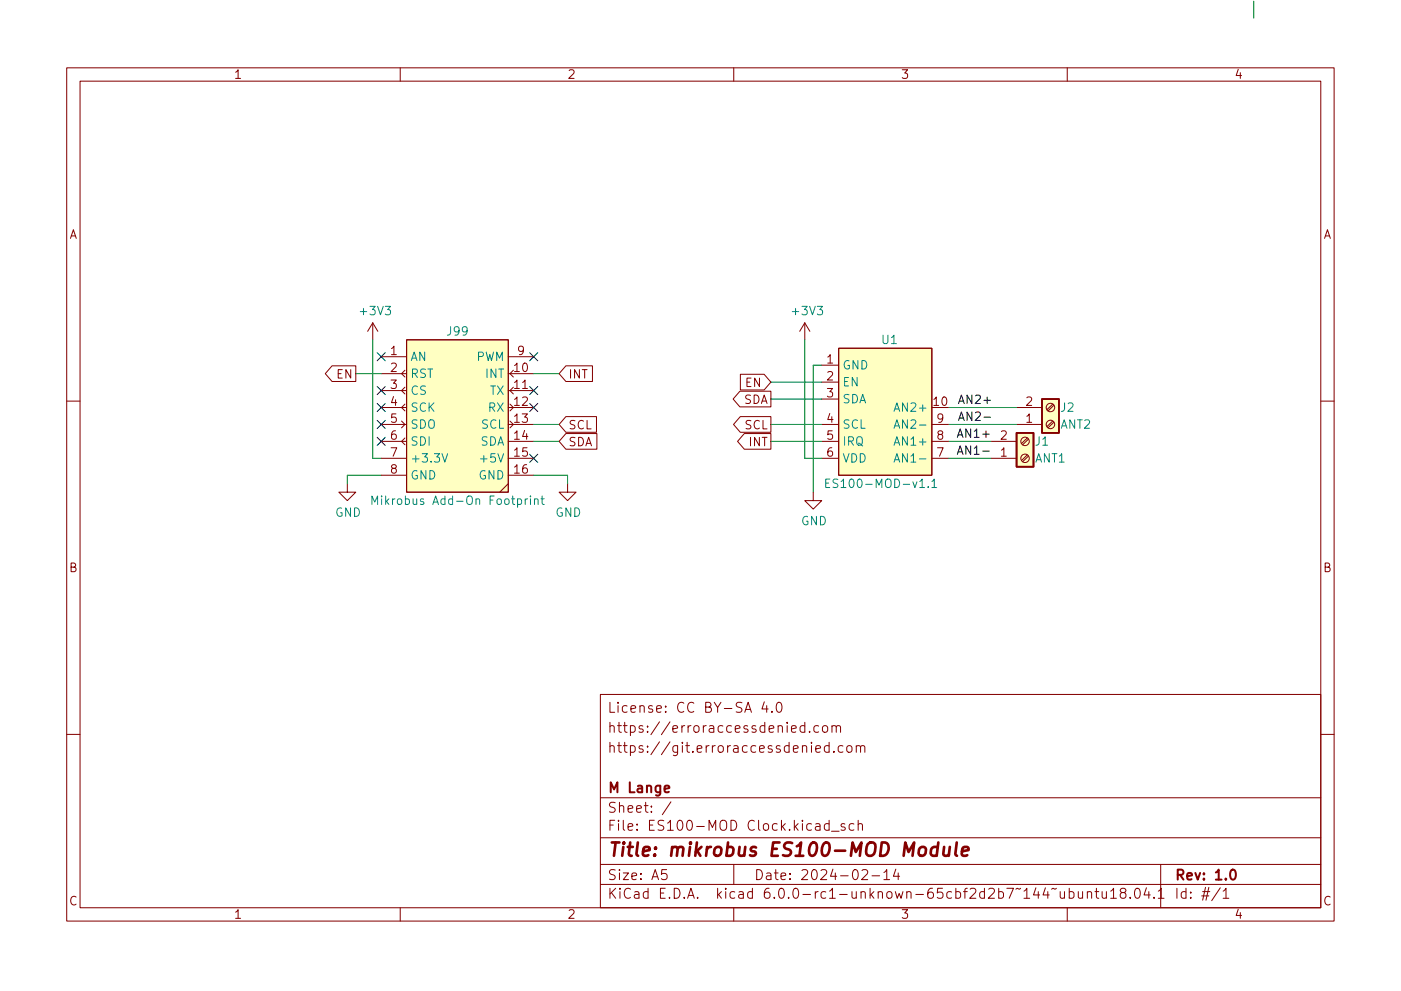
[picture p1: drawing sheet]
<svg xmlns="http://www.w3.org/2000/svg" width="297mm" height="210mm" viewBox="0 0 297 210" stroke-linecap="round" stroke-linejoin="round" font-family="sans-serif">
<g fill="none" stroke="#840000" stroke-width=".22">
<path d="M14.1 14.4h268.8v181h-268.8zM17 17.2h263v175.4h-263zM84.9 14.4v2.8M155.6 14.4v2.8M226.3 14.4v2.8M70.4 77.6h5v3.3h-5l-1.4-1.6zM79 68.5l-1 1.8M79 68.5v3.6M79 68.5l1.1 1.8M80.8 75.7h5.4M80.8 79.3h5.4M85.9 78.6l-.8 .7 .8 .7"/>
<path d="M86.2 72.1h21.6v32.3h-21.6zM107.8 75.7h5.4M107.8 79.3h5.4M108.8 78.6l-.7 .7 .7 .7M120 77.6h5.6v3.3h-5.6l-1.5-1.6zM157 79.4h5l1.4 1.7-1.4 1.6h-5zM170.6 68.5v3.6M170.6 68.5l-1 1.8M170.6 68.5l1.1 1.8M174.2 77.5h3.6M177.8 73.9h19.8v26.9h-19.8zM14.1 85.1h2.9"/>
<path d="M80.8 97.2h5.4M80.8 93.6h5.4M80.8 82.9h5.4M80.8 86.5h5.4M80.8 90.1h5.4M85.1 89.3l.8 .8-.8 .7M85.9 92.9l-.8 .7 .8 .8M85.9 85.7l-.8 .8 .8 .7M85.9 82.2l-.8 .7 .8 .7M107.8 97.2h5.4M107.8 93.6h5.4M107.8 82.9h5.4"/>
<path d="M107.8 86.5h5.4M107.8 90.1h5.4M108.1 89.3l.7 .8-.7 .7M108.1 85.7l.7 .8-.7 .7M108.8 82.2l-.7 .7 .7 .7M120 92h6.6v3.3h-6.6l-1.5-1.7zM120 88.4h6.5v3.3h-6.5l-1.5-1.6zM156.9 83h6.5v3.3h-6.5l-1.5-1.6zM157 88.4h6.4v3.3h-6.4l-1.5-1.6zM157.8 92h5.6v3.3h-5.6l-1.4-1.7zM174.2 97.2h3.6M174.2 93.6h3.6"/>
<path d="M174.2 90.1h3.6M174.2 81.1h3.6M174.2 84.7h3.6M197.6 97.2h3.6M197.6 93.6h3.6M197.6 90.1h3.6M210.1 97.2h5.4M210.1 93.6h5.4M215.5 86.5h5.4M215.5 90.1h5.4M217.8 92.9l-1.2 1.2M217.8 96.5l-1.2 1.2"/>
<path d="M218 93.2l-1.2 1.2M218 96.8l-1.2 1.2M223.2 85.7l-1.2 1.2M223.2 89.3l-1.2 1.2M223.4 86l-1.2 1.2M223.4 89.6l-1.2 1.2M280 85.1h2.9M73.6 102.6v1.8h1.8l-1.8 1.8-1.8-1.8h1.8M80.8 100.8h5.4M107.8 102.6l-1.8 1.8M107.8 100.8h5.4M120.3 102.6v1.8h1.8l-1.8 1.8-1.8-1.8h1.8"/>
<path d="M172.4 104.4v1.8h1.8l-1.8 1.8-1.8-1.8h1.8M14.1 155.8h2.9M127.3 147.3h152.7v45.3h-152.7zM162 148.9l-.5 1.5h1.4M162.6 149.7v1.4M163.7 150.9v.2M164.8 149.2l.5-.2a1.33 1.33 0 0 1 0 2.1h-.2a1.29 1.29 0 0 1-.3-1.9zM170.6 154.1l-.6-.1-.4 .4v.6l.2 .3h.8M170.6 153.2v2.2M171.6 155.2v.2M173 158.9l1-.2-.1-.4-.6-.1-.3 .3 .1 1h.8M173.6 154.1l-.6-.1-.4 .4v.6l.2 .3h.8"/>
<path d="M174.5 154.2a.58 .58 0 0 1 .5-.3 .58 .58 0 0 1 .5 .5v.6a.58 .58 0 0 1-.6 .4 .58 .58 0 0 1-.5-.4zM175.8 158.3l-.6-.1-.4 .4v.6l.2 .3h.8M175.8 157.5v2.1M176.4 154.2a.53 .53 0 0 1 .9 .1v1.1M176.4 154v1.4M176.8 159.4v.2M177.3 154.3l.3-.3 .5 .1 .1 1.3M178.7 158.3l-.6-.1-.4 .4v.6l.2 .3h.8M179.6 158.4a.58 .58 0 0 1 .6-.2 .58 .58 0 0 1 .4 .4v.6a.58 .58 0 0 1-.5 .4 .58 .58 0 0 1-.6-.4zM181.5 158.4a.53 .53 0 0 1 1 .1v1.1M181.5 158.2v1.4M182.5 158.5l.3-.3 .5 .1 .1 1.3"/>
<path d="M280 155.8h2.9M127.3 177.7h152.7M127.3 169.3h152.7M142.2 170.1l-1.8 2.7M175.8 174.8l-.6-.1-.4 .4v.7l.2 .3h.8M175.8 174v2.2M176.3 176.4h1.6M179.1 174.8l-.5-.1-.3 .3 .1 .4 .7 .2v.5h-.8M181 174.8l-.6-.1-.4 .4v.7l.2 .3h.8M181.9 174.9a.53 .53 0 0 1 1 .1v1.2M181.9 174v2.2M84.9 192.6v2.8"/>
<path d="M127.3 187.6h152.7M127.3 183.4h152.7M141.3 184.5h-1l-.1 1 .3-.2 .7 .1 .2 .3-.1 .7-.3 .2h-.5l-.3-.2M155.6 192.6v2.8M155.6 183.4v4.2M182.8 184.7l.3-.2 .7 .1a.58 .58 0 0 1 .1 .8l-1.2 1.2h1.3M184.9 185.8h1.6M187.4 185.1l.6-.6v2.1M187.4 186.6h1.2M189.9 184.4l-.5 1.5h1.3M190.4 185.2v1.4M224.8 189.2l.1 1.3a.58 .58 0 0 0 .8-.1"/>
<path d="M225.7 189.2v1.4M226.3 192.6v2.8M226.7 189.3l.6-.1 .4 .4v.6l-.2 .3h-.8M226.7 188.5v2.1M228.6 189.2l.1 1.3a.58 .58 0 0 0 .8-.1M229.5 189.2v1.4M230.5 189.4a.53 .53 0 0 1 .9 .1v1.1M230.5 189.2v1.4M232.2 189.2h.8M232.5 188.5v1.8l.1 .2 .4 .1M233.7 189.2l.1 1.3a.58 .58 0 0 0 .8-.1M234.6 189.2v1.4"/>
<path d="M235.5 189.1l.6-.6v2.1M235.5 190.6h1.2M237.9 189.4l-.4-.4 .1-.3 .3-.2 .6 .1 .2 .3-.1 .3-.9 .3-.2 .3 .1 .6 .3 .2 .6-.1 .2-.3v-.4l-.4-.4M239.6 190.4v.2M240.7 188.7l.5-.2a1.33 1.33 0 0 1 0 2.1h-.2a1.29 1.29 0 0 1-.3-1.9zM243.1 188.4l-.5 1.5h1.3M243.6 189.2v1.4M244.7 190.4v.2M245.6 189.1l.6-.6v2.1M245.6 190.6h1.2M246.1 183.4v9.2M258.7 188.4l-1.8 2.7"/>
<path d="M259.3 189.1l.6-.6v2.1M259.3 190.6h1.2"/>
<circle cx="217.3" cy="93.6" r=".9"/>
<circle cx="217.3" cy="97.2" r=".9"/>
<circle cx="222.7" cy="86.5" r=".9"/>
<circle cx="222.7" cy="90.1" r=".9"/>
</g>
<path d="M140.9 167.4l1-.2-.1-.4-.6-.1-.3 .3 .1 1h.8M261 184.7l.5-.2a1.33 1.33 0 0 1 0 2.1h-.2a1.29 1.29 0 0 1-.3-1.9z" fill="none" stroke="#840000" stroke-width=".42"/>
<path d="M198.8 179.8a.93 .93 0 0 0-1.4 .4l-.1 .8 .2 .4 .3 .2 .8-.2M198.9 178.7l-.3 2.9M200.2 179.7l-.2 1.5 .1 .2a.81 .81 0 0 0 1.1-.1M201.4 179.7l-.2 1.9M202.9 178.7l-.4 2.5 .4 .4M204 180.6l1.3-.2v-.6l-.3-.1-.8 .1-.3 1.4 .3 .4 .9-.2" fill="none" stroke="#840000" stroke-width=".57"/>
<g fill="#ffffc2" stroke="#ffffc2" stroke-width=".21">
<path d="M215.5 91.8h3.6v7.2h-3.6z"/>
<path d="M86.2 72.1h21.6v32.3h-21.6z"/>
<path d="M220.9 84.7h3.6v7.1h-3.6z"/>
<path d="M177.8 73.9h19.8v26.9h-19.8z"/>
</g>
<path d="M215.5 91.8h3.6v7.2h-3.6zM220.9 84.7h3.6v7.1h-3.6z" fill="none" stroke="#840000" stroke-width=".36"/>
<g fill="none" stroke="#008484" stroke-width=".22">
<path d="M93.7 96.3l.6 1.8 .6-1.8M189.6 98.1l.6-1.8 .6 1.8M189.6 90.9l.6-1.8 .6 1.8M189.7 97.5h.9M189.7 90.4h.9M78.9 107v-1.8l.6 1.3 .6-1.3v1.8M111.9 105.8l-.4 .1-.1 .3M112.5 105.2v.2M112.5 105.8v1.2M113.3 106l.3-.2 .4 .1 .1 1.1M113.3 105.8v1.2M114.7 105.8h.7"/>
<path d="M114.9 105.2v1.6l.5 .2M175.1 102.5h.6M175.9 101.6h-.8v1.8h.8M197.6 102.2l.5-.6v1.8M197.6 103.4h1"/>
</g>
<path d="M208.4 95.7h1.3M208.6 88.5h1.4" fill="none" stroke="#000" stroke-width=".22"/>
<g fill="none" stroke="#008400" stroke-width=".22">
<path d="M265.8 .2v3.6M75.4 79.3h5.4M79 72.1v25.1h1.8M113.2 79.3h5.3M170.6 72.1v25.1h3.6M174.2 77.5h-1.8v26.9M113.2 93.6h5.3M113.2 90.1h5.3M163.4 93.6h10.8M163.4 90.1h10.8M163.4 81.1h10.8M163.4 84.7h10.8"/>
<path d="M201.2 97.2h8.9M201.2 93.6h8.9M201.2 86.5h14.3M201.2 90.1h14.3M80.8 100.8h-7.2v1.8M113.2 100.8h7.1v1.8"/>
</g>
<g fill="none" stroke="#000084" stroke-width=".22">
<path d="M80 74.8l1.7 1.7M81.7 74.8l-1.7 1.7M112.3 74.8l1.7 1.7M114 74.8l-1.7 1.7M80 89.2l1.7 1.7M80 92.8l1.7 1.7M80 82l1.7 1.7M80 85.6l1.7 1.7M81.7 89.2l-1.7 1.7M81.7 92.8l-1.7 1.7M81.7 82l-1.7 1.7M81.7 85.6l-1.7 1.7"/>
<path d="M112.3 96.4l1.7 1.7M112.3 82l1.7 1.7M112.3 85.6l1.7 1.7M114 96.4l-1.7 1.7M114 82l-1.7 1.7M114 85.6l-1.7 1.7"/>
</g>
<text font-size="3.9" fill="#840000" x="128.7" y="181.7">Title: mikrobus ES100-MOD Module</text>
<g font-size="3" fill="#840000">
<text x="128.7" y="155.5">https://erroraccessdenied.com</text>
<text x="128.7" y="151.2">License: CC BY-SA 4.0</text>
<text x="128.7" y="159.7">https://git.erroraccessdenied.com</text>
<text x="128.7" y="172.4">Sheet: /</text>
<text x="128.7" y="168.2">M Lange</text>
<text x="128.7" y="176.3">File: ES100-MOD Clock.kicad_sch</text>
<text x="128.7" y="190.7">KiCad E.D.A. kicad 6.0.0-rc1-unknown-65cbf2d2b7~144~ubuntu18.04.1</text>
<text x="128.7" y="186.7">Size: A5</text>
<text x="159.8" y="186.7">Date: 2024-02-14</text>
<text x="248.9" y="186.7">Rev: 1.0</text>
<text x="248.9" y="190.7">Id: #/1</text>
</g>
<g font-size="2.6" fill="#840000">
<text x="49.5" y="16.7">1</text>
<text x="120.2" y="16.7">2</text>
<text x="190.9" y="16.7">3</text>
<text x="261.6" y="16.7">4</text>
<text x="14.6" y="50.7">A</text>
<text x="280.5" y="50.7">A</text>
<text x="14.6" y="121.4">B</text>
<text x="280.5" y="121.4">B</text>
<text x="14.6" y="192.1">C</text>
<text x="49.5" y="194.9">1</text>
<text x="120.2" y="194.9">2</text>
<text x="190.9" y="194.9">3</text>
<text x="261.6" y="194.9">4</text>
<text x="280.5" y="192.1">C</text>
</g>
<g font-size="2.5" fill="#008484">
<text x="76.6" y="66.9">+3V3</text>
<text x="94.9" y="71.2">J99</text>
<text x="168.2" y="66.9">+3V3</text>
<text x="86.9" y="76.6">AN</text>
<text x="100.9" y="76.6">PWM</text>
<text x="187" y="73">U1</text>
<text x="86.9" y="80.2">RST</text>
<text x="86.9" y="83.8">CS</text>
<text x="103" y="80.2">INT</text>
<text x="103.9" y="83.8">TX</text>
<text x="178.5" y="78.4">GND</text>
<text x="178.5" y="82">EN</text>
<text x="86.9" y="87.4">SCK</text>
<text x="103.6" y="87.4">RX</text>
<text x="178.5" y="85.6">SDA</text>
<text x="190.4" y="87.4">AN2+</text>
<text x="224.9" y="87.4">J2</text>
<text x="86.9" y="91">SDO</text>
<text x="86.9" y="94.5">SDI</text>
<text x="101.8" y="94.5">SDA</text>
<text x="102" y="91">SCL</text>
<text x="178.5" y="91">SCL</text>
<text x="178.5" y="94.5">IRQ</text>
<text x="190.4" y="94.5">AN1+</text>
<text x="191" y="91">AN2-</text>
<text x="219.5" y="94.5">J1</text>
<text x="224.8" y="91">ANT2</text>
<text x="86.9" y="98.1">+3.3V</text>
<text x="86.9" y="101.7">GND</text>
<text x="101.5" y="101.7">GND</text>
<text x="102.5" y="98.1">+5V</text>
<text x="178.5" y="98.1">VDD</text>
<text x="191" y="98.1">AN1-</text>
<text x="219.5" y="98.1">ANT1</text>
<text x="80.7" y="107.1">Mikrobus Add-On Footprint</text>
<text x="176.9" y="103.5">ES100-MOD-v1.1</text>
<text x="71" y="109.6">GND</text>
<text x="117.7" y="109.6">GND</text>
<text x="169.8" y="111.4">GND</text>
</g>
<g font-size="2.5" fill="#840000">
<text x="82.8" y="75.3">1</text>
<text x="109.8" y="75.3">9</text>
<text x="175.3" y="77.1">1</text>
<text x="71.4" y="80.3">EN</text>
<text x="82.8" y="78.9">2</text>
<text x="82.8" y="82.5">3</text>
<text x="109.1" y="78.9">10</text>
<text x="109.1" y="82.5">11</text>
<text x="120.4" y="80.3">INT</text>
<text x="158.1" y="82.1">EN</text>
<text x="175.3" y="80.7">2</text>
<text x="82.8" y="86.1">4</text>
<text x="82.8" y="89.7">5</text>
<text x="109.1" y="86.1">12</text>
<text x="109.1" y="89.7">13</text>
<text x="157.6" y="85.7">SDA</text>
<text x="175.3" y="84.3">3</text>
<text x="175.3" y="89.7">4</text>
<text x="198" y="86.1">10</text>
<text x="198.7" y="89.7">9</text>
<text x="217.5" y="89.7">1</text>
<text x="217.5" y="86.1">2</text>
<text x="82.8" y="93.3">6</text>
<text x="109.1" y="93.3">14</text>
<text x="120.4" y="94.7">SDA</text>
<text x="120.4" y="91.1">SCL</text>
<text x="157.9" y="91.1">SCL</text>
<text x="158.9" y="94.7">INT</text>
<text x="175.3" y="93.3">5</text>
<text x="198.7" y="93.3">8</text>
<text x="212.1" y="93.3">2</text>
<text x="82.8" y="96.9">7</text>
<text x="82.8" y="100.5">8</text>
<text x="109.1" y="96.9">15</text>
<text x="109.1" y="100.5">16</text>
<text x="175.3" y="96.9">6</text>
<text x="198.7" y="96.9">7</text>
<text x="212.1" y="96.9">1</text>
</g>
<g font-size="2.5">
<text x="203" y="85.7">AN2+</text>
<text x="203" y="89.3">AN2-</text>
<text x="202.7" y="92.9">AN1+</text>
<text x="202.7" y="96.5">AN1-</text>
</g>
</svg>
